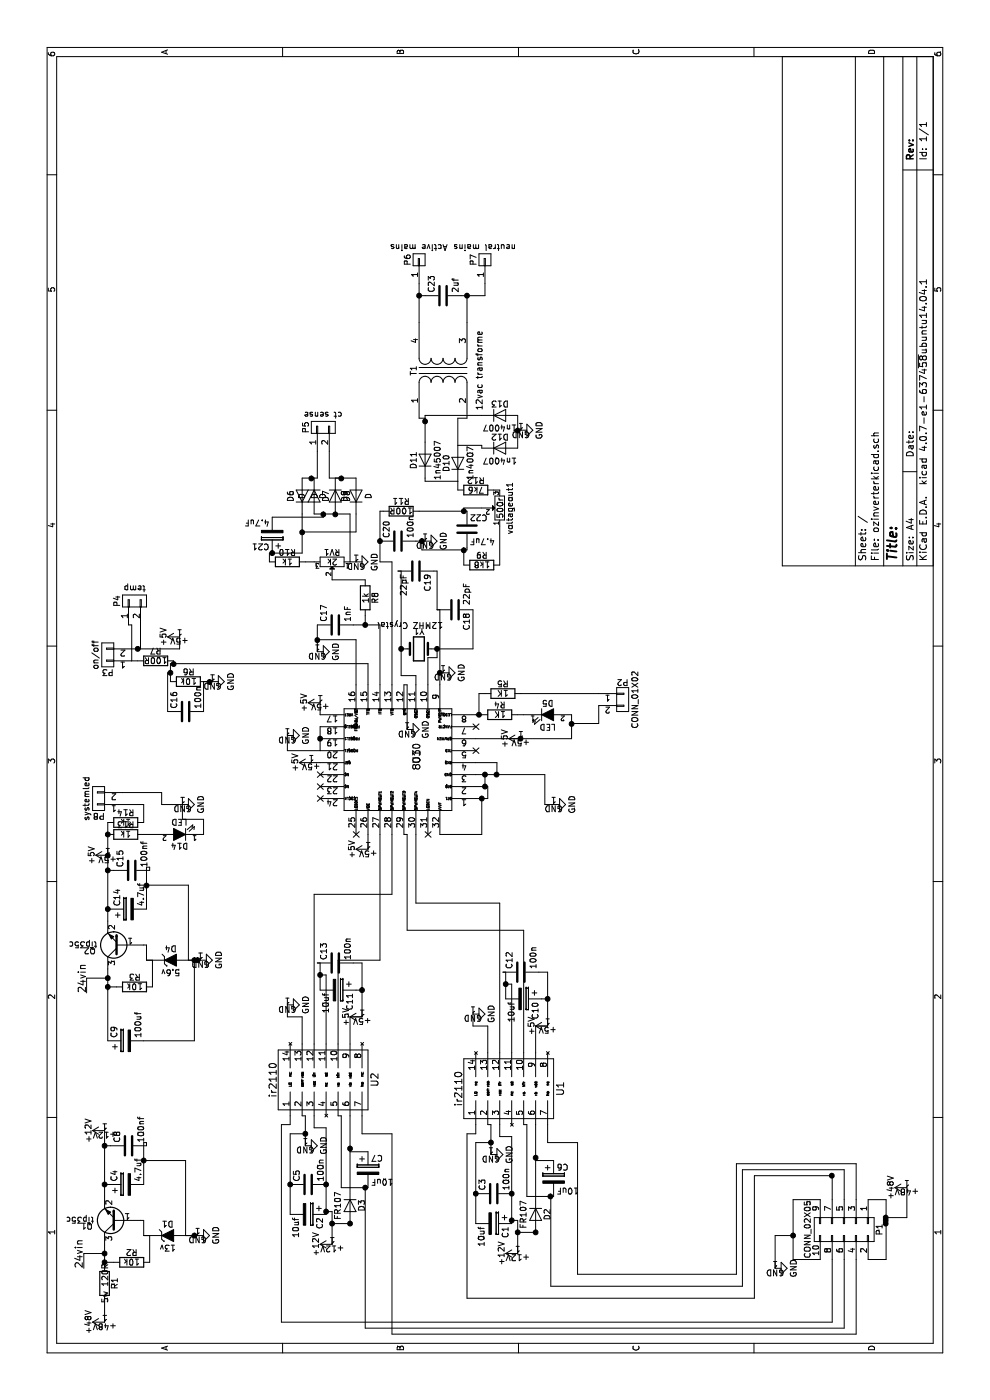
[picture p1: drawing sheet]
EESchema Schematic File Version 2
LIBS:ozinverterkicad-rescue
LIBS:power
LIBS:device
LIBS:transistors
LIBS:conn
LIBS:linear
LIBS:regul
LIBS:74xx
LIBS:cmos4000
LIBS:adc-dac
LIBS:memory
LIBS:xilinx
LIBS:microcontrollers
LIBS:dsp
LIBS:microchip
LIBS:analog_switches
LIBS:motorola
LIBS:texas
LIBS:intel
LIBS:audio
LIBS:interface
LIBS:digital-audio
LIBS:philips
LIBS:display
LIBS:cypress
LIBS:siliconi
LIBS:opto
LIBS:atmel
LIBS:contrib
LIBS:valves
LIBS:ozinverterlib
LIBS:ozinverterkicad-cache
EELAYER 25 0
EELAYER END
$Descr A4 11693 8268
encoding utf-8
Sheet 1 1
Title ""
Date ""
Rev ""
Comp ""
Comment1 ""
Comment2 ""
Comment3 ""
Comment4 ""
$EndDescr
$Comp
L GND #PWR01
U 1 1
P 4975 4625
F 0 "#PWR01" H 4975 4375 50  0001 C CNN
F 1 "GND" H 4975 4475 50  0000 C CNN
F 2 "" H 4975 4625 50  0000 C CNN
F 3 "" H 4975 4625 50  0000 C CNN
	1    4975 4625
	1    0    0    -1  
$EndComp
$Comp
L 8010 U3
U 1 1
P 5325 3375
F 0 "U3" H 5375 3275 60  0000 C CNN
F 1 "8010" H 5375 3275 60  0000 C CNN
F 2 "Housings_DIP:DIP-32_W15.24mm" H 5375 3275 60  0001 C CNN
F 3 "" H 5375 3275 60  0001 C CNN
	1    5325 3375
	1    0    0    -1  
$EndComp
$Comp
L +5V #PWR02
U 1 1
P 5525 4350
F 0 "#PWR02" H 5525 4200 50  0001 C CNN
F 1 "+5V" H 5525 4490 50  0000 C CNN
F 2 "" H 5525 4350 50  0000 C CNN
F 3 "" H 5525 4350 50  0000 C CNN
	1    5525 4350
	1    0    0    -1  
$EndComp
$Comp
L R R4
U 1 1
P 5725 4175
F 0 "R4" V 5805 4175 50  0000 C CNN
F 1 "1K" V 5725 4175 50  0000 C CNN
F 2 "Resistors_ThroughHole:Resistor_Horizontal_RM7mm" V 5655 4175 50  0001 C CNN
F 3 "" H 5725 4175 50  0000 C CNN
	1    5725 4175
	1    0    0    -1  
$EndComp
$Comp
L LED-RESCUE-ozinverterkicad D5
U 1 1
P 5725 4575
F 0 "D5" H 5725 4675 50  0000 C CNN
F 1 "LED" H 5725 4475 50  0000 C CNN
F 2 "LEDs:LED-5MM" H 5725 4575 50  0001 C CNN
F 3 "" H 5725 4575 50  0000 C CNN
	1    5725 4575
	0    1    1    0   
$EndComp
$Comp
L CONN_01X02 P2
U 1 1
P 5850 5200
F 0 "P2" H 5850 5350 50  0000 C CNN
F 1 "CONN_01X02" V 5950 5200 50  0000 C CNN
F 2 "Connectors_Molex:Molex_KK-6410-02_02x2.54mm_Straight" H 5850 5200 50  0001 C CNN
F 3 "" H 5850 5200 50  0000 C CNN
	1    5850 5200
	0    1    1    0   
$EndComp
$Comp
L R R5
U 1 1
P 5900 4200
F 0 "R5" V 5980 4200 50  0000 C CNN
F 1 "1K" V 5900 4200 50  0000 C CNN
F 2 "Resistors_ThroughHole:Resistor_Horizontal_RM7mm" V 5830 4200 50  0001 C CNN
F 3 "" H 5900 4200 50  0000 C CNN
	1    5900 4200
	1    0    0    -1  
$EndComp
$Comp
L GND #PWR03
U 1 1
P 6075 3700
F 0 "#PWR03" H 6075 3450 50  0001 C CNN
F 1 "GND" H 6075 3550 50  0000 C CNN
F 2 "" H 6075 3700 50  0000 C CNN
F 3 "" H 6075 3700 50  0000 C CNN
	1    6075 3700
	1    0    0    -1  
$EndComp
NoConn ~ 5425 3975
NoConn ~ 5625 3975
$Comp
L Crystal Y1
U 1 1
P 6275 3500
F 0 "Y1" H 6275 3650 50  0000 C CNN
F 1 "12MHZ Crystal" H 6200 3700 50  0000 C CNN
F 2 "Crystals:Crystal_HC49-U_Vertical" H 6275 3500 50  0001 C CNN
F 3 "" H 6275 3500 50  0000 C CNN
	1    6275 3500
	0    1    1    0   
$EndComp
$Comp
L C C18
U 1 1
P 6600 3800
F 0 "C18" H 6625 3900 50  0000 L CNN
F 1 "22pF" H 6375 3900 50  0000 L CNN
F 2 "Capacitors_ThroughHole:C_Disc_D3_P2.5" H 6638 3650 50  0001 C CNN
F 3 "" H 6600 3800 50  0000 C CNN
	1    6600 3800
	-1   0    0    1   
$EndComp
$Comp
L C C19
U 1 1
P 6925 3475
F 0 "C19" H 6950 3575 50  0000 L CNN
F 1 "22pF" H 6950 3375 50  0000 L CNN
F 2 "Capacitors_ThroughHole:C_Disc_D3_P2.5" H 6963 3325 50  0001 C CNN
F 3 "" H 6925 3475 50  0000 C CNN
	1    6925 3475
	-1   0    0    1   
$EndComp
$Comp
L GND #PWR04
U 1 1
P 5600 3400
F 0 "#PWR04" H 5600 3150 50  0001 C CNN
F 1 "GND" H 5600 3250 50  0000 C CNN
F 2 "" H 5600 3400 50  0000 C CNN
F 3 "" H 5600 3400 50  0000 C CNN
	1    5600 3400
	1    0    0    -1  
$EndComp
$Comp
L C C20
U 1 1
P 7175 3325
F 0 "C20" H 7200 3425 50  0000 L CNN
F 1 "100n" H 7200 3225 50  0000 L CNN
F 2 "Capacitors_ThroughHole:C_Rect_L7_W2.5_P5" H 7213 3175 50  0001 C CNN
F 3 "" H 7175 3325 50  0000 C CNN
	1    7175 3325
	1    0    0    -1  
$EndComp
$Comp
L GND #PWR05
U 1 1
P 7175 3550
F 0 "#PWR05" H 7175 3300 50  0001 C CNN
F 1 "GND" H 7175 3400 50  0000 C CNN
F 2 "" H 7175 3550 50  0000 C CNN
F 3 "" H 7175 3550 50  0000 C CNN
	1    7175 3550
	1    0    0    -1  
$EndComp
$Comp
L R R11
U 1 1
P 7425 3350
F 0 "R11" V 7505 3350 50  0000 C CNN
F 1 "100R" V 7425 3350 50  0000 C CNN
F 2 "Resistors_ThroughHole:Resistor_Horizontal_RM7mm" V 7355 3350 50  0001 C CNN
F 3 "" H 7425 3350 50  0000 C CNN
	1    7425 3350
	1    0    0    -1  
$EndComp
$Comp
L C C22
U 1 1
P 7275 3900
F 0 "C22" H 7300 4000 50  0000 L CNN
F 1 "4.7uF" H 7300 3800 50  0000 L CNN
F 2 "Capacitors_ThroughHole:C_Radial_D5_L6_P2.5" H 7313 3750 50  0001 C CNN
F 3 "" H 7275 3900 50  0000 C CNN
	1    7275 3900
	0    1    1    0   
$EndComp
$Comp
L POT-RESCUE-ozinverterkicad voltageout1
U 1 1
P 7450 4175
F 0 "voltageout1" H 7450 4095 50  0000 C CNN
F 1 "500r" H 7450 4175 50  0000 C CNN
F 2 "Discret:RV2X4" H 7450 4175 50  0001 C CNN
F 3 "" H 7450 4175 50  0000 C CNN
	1    7450 4175
	1    0    0    -1  
$EndComp
$Comp
L R R9
U 1 1
P 6975 4025
F 0 "R9" V 7055 4025 50  0000 C CNN
F 1 "1k8" V 6975 4025 50  0000 C CNN
F 2 "Resistors_ThroughHole:Resistor_Horizontal_RM7mm" V 6905 4025 50  0001 C CNN
F 3 "" H 6975 4025 50  0000 C CNN
	1    6975 4025
	1    0    0    -1  
$EndComp
$Comp
L R R12
U 1 1
P 7600 3975
F 0 "R12" V 7680 3975 50  0000 C CNN
F 1 "7k6" V 7600 3975 50  0000 C CNN
F 2 "Resistors_ThroughHole:Resistor_Horizontal_RM7mm" V 7530 3975 50  0001 C CNN
F 3 "" H 7600 3975 50  0000 C CNN
	1    7600 3975
	1    0    0    -1  
$EndComp
$Comp
L D D10
U 1 1
P 7825 3825
F 0 "D10" H 7825 3925 50  0000 C CNN
F 1 "1n4007" H 7825 3725 50  0000 C CNN
F 2 "Diodes_ThroughHole:Diode_DO-41_SOD81_Vertical_AnodeUp" H 7825 3825 50  0001 C CNN
F 3 "" H 7825 3825 50  0000 C CNN
	1    7825 3825
	1    0    0    -1  
$EndComp
$Comp
L D D11
U 1 1
P 7850 3550
F 0 "D11" H 7850 3650 50  0000 C CNN
F 1 "1n45007" H 7850 3450 50  0000 C CNN
F 2 "Diodes_ThroughHole:Diode_DO-41_SOD81_Vertical_AnodeUp" H 7850 3550 50  0001 C CNN
F 3 "" H 7850 3550 50  0000 C CNN
	1    7850 3550
	1    0    0    -1  
$EndComp
$Comp
L TRANSFO T1
U 1 1
P 8600 3700
F 0 "T1" H 8600 3950 50  0000 C CNN
F 1 "12vac transforme" H 8600 3400 50  0000 C CNN
F 2 "ozinverterkicad:3wtransformer" H 8600 3700 50  0001 C CNN
F 3 "" H 8600 3700 50  0000 C CNN
	1    8600 3700
	1    0    0    -1  
$EndComp
$Comp
L D D12
U 1 1
P 7950 4175
F 0 "D12" H 7950 4275 50  0000 C CNN
F 1 "1n4007" H 7950 4075 50  0000 C CNN
F 2 "Diodes_ThroughHole:Diode_DO-41_SOD81_Vertical_AnodeUp" H 7950 4175 50  0001 C CNN
F 3 "" H 7950 4175 50  0000 C CNN
	1    7950 4175
	0    1    1    0   
$EndComp
$Comp
L D D13
U 1 1
P 8225 4175
F 0 "D13" H 8225 4275 50  0000 C CNN
F 1 "1n4007" H 8225 4075 50  0000 C CNN
F 2 "Diodes_ThroughHole:Diode_DO-41_SOD81_Vertical_AnodeUp" H 8225 4175 50  0001 C CNN
F 3 "" H 8225 4175 50  0000 C CNN
	1    8225 4175
	0    1    1    0   
$EndComp
$Comp
L GND #PWR06
U 1 1
P 8100 4350
F 0 "#PWR06" H 8100 4100 50  0001 C CNN
F 1 "GND" H 8100 4200 50  0000 C CNN
F 2 "" H 8100 4350 50  0000 C CNN
F 3 "" H 8100 4350 50  0000 C CNN
	1    8100 4350
	1    0    0    -1  
$EndComp
$Comp
L C C23
U 1 1
P 9225 3700
F 0 "C23" H 9250 3800 50  0000 L CNN
F 1 "2uf" H 9250 3600 50  0000 L CNN
F 2 "Capacitors_ThroughHole:C_Rect_L27_W11_P22" H 9263 3550 50  0001 C CNN
F 3 "" H 9225 3700 50  0000 C CNN
	1    9225 3700
	1    0    0    -1  
$EndComp
$Comp
L CONN_01X01 P6
U 1 1
P 9525 3500
F 0 "P6" H 9525 3600 50  0000 C CNN
F 1 "Active mains" V 9625 3500 50  0000 C CNN
F 2 "Connect:1pin" H 9525 3500 50  0001 C CNN
F 3 "" H 9525 3500 50  0000 C CNN
	1    9525 3500
	1    0    0    -1  
$EndComp
$Comp
L CONN_01X01 P7
U 1 1
P 9525 4050
F 0 "P7" H 9525 4150 50  0000 C CNN
F 1 "neutral mains" V 9625 4050 50  0000 C CNN
F 2 "Connect:1pin" H 9525 4050 50  0001 C CNN
F 3 "" H 9525 4050 50  0000 C CNN
	1    9525 4050
	1    0    0    -1  
$EndComp
$Comp
L C C17
U 1 1
P 6475 2800
F 0 "C17" H 6500 2900 50  0000 L CNN
F 1 "1nF" H 6500 2700 50  0000 L CNN
F 2 "Capacitors_ThroughHole:C_Rect_L7_W2.5_P5" H 6513 2650 50  0001 C CNN
F 3 "" H 6475 2800 50  0000 C CNN
	1    6475 2800
	1    0    0    -1  
$EndComp
$Comp
L GND #PWR07
U 1 1
P 6250 2650
F 0 "#PWR07" H 6250 2400 50  0001 C CNN
F 1 "GND" H 6250 2500 50  0000 C CNN
F 2 "" H 6250 2650 50  0000 C CNN
F 3 "" H 6250 2650 50  0000 C CNN
	1    6250 2650
	1    0    0    -1  
$EndComp
$Comp
L R R8
U 1 1
P 6700 3050
F 0 "R8" V 6780 3050 50  0000 C CNN
F 1 "1k" V 6700 3050 50  0000 C CNN
F 2 "Resistors_ThroughHole:Resistor_Horizontal_RM7mm" V 6630 3050 50  0001 C CNN
F 3 "" H 6700 3050 50  0000 C CNN
	1    6700 3050
	0    1    1    0   
$EndComp
$Comp
L POT-RESCUE-ozinverterkicad RV1
U 1 1
P 7000 2775
F 0 "RV1" H 7000 2695 50  0000 C CNN
F 1 "2k" H 7000 2775 50  0000 C CNN
F 2 "Discret:RV2X4" H 7000 2775 50  0001 C CNN
F 3 "" H 7000 2775 50  0000 C CNN
	1    7000 2775
	0    -1   -1   0   
$EndComp
$Comp
L D D6
U 1 1
P 7550 2525
F 0 "D6" H 7550 2625 50  0000 C CNN
F 1 "D" H 7550 2425 50  0000 C CNN
F 2 "Diodes_ThroughHole:Diode_DO-41_SOD81_Vertical_AnodeUp" H 7550 2525 50  0001 C CNN
F 3 "" H 7550 2525 50  0000 C CNN
	1    7550 2525
	1    0    0    -1  
$EndComp
$Comp
L D D7
U 1 1
P 7550 2625
F 0 "D7" H 7550 2725 50  0000 C CNN
F 1 "D" H 7550 2525 50  0000 C CNN
F 2 "Diodes_ThroughHole:Diode_DO-41_SOD81_Vertical_AnodeUp" H 7550 2625 50  0001 C CNN
F 3 "" H 7550 2625 50  0000 C CNN
	1    7550 2625
	-1   0    0    1   
$EndComp
$Comp
L D D8
U 1 1
P 7550 2800
F 0 "D8" H 7550 2900 50  0000 C CNN
F 1 "D" H 7550 2700 50  0000 C CNN
F 2 "Diodes_ThroughHole:Diode_DO-41_SOD81_Vertical_AnodeUp" H 7550 2800 50  0001 C CNN
F 3 "" H 7550 2800 50  0000 C CNN
	1    7550 2800
	-1   0    0    1   
$EndComp
$Comp
L D D9
U 1 1
P 7550 2975
F 0 "D9" H 7550 3075 50  0000 C CNN
F 1 "D" H 7550 2875 50  0000 C CNN
F 2 "Diodes_ThroughHole:Diode_DO-41_SOD81_Vertical_AnodeUp" H 7550 2975 50  0001 C CNN
F 3 "" H 7550 2975 50  0000 C CNN
	1    7550 2975
	1    0    0    -1  
$EndComp
$Comp
L GND #PWR08
U 1 1
P 7000 2975
F 0 "#PWR08" H 7000 2725 50  0001 C CNN
F 1 "GND" H 7000 2825 50  0000 C CNN
F 2 "" H 7000 2975 50  0000 C CNN
F 3 "" H 7000 2975 50  0000 C CNN
	1    7000 2975
	1    0    0    -1  
$EndComp
$Comp
L CP C21
U 1 1
P 7225 2275
F 0 "C21" H 7250 2375 50  0000 L CNN
F 1 "4.7uF" H 7250 2175 50  0000 L CNN
F 2 "Capacitors_ThroughHole:C_Radial_D5_L6_P2.5" H 7263 2125 50  0001 C CNN
F 3 "" H 7225 2275 50  0000 C CNN
	1    7225 2275
	0    -1   -1   0   
$EndComp
$Comp
L R R10
U 1 1
P 7000 2400
F 0 "R10" V 7080 2400 50  0000 C CNN
F 1 "1k" V 7000 2400 50  0000 C CNN
F 2 "Resistors_ThroughHole:Resistor_Horizontal_RM7mm" V 6930 2400 50  0001 C CNN
F 3 "" H 7000 2400 50  0000 C CNN
	1    7000 2400
	1    0    0    -1  
$EndComp
$Comp
L CONN_01X02 P5
U 1 1
P 8125 2700
F 0 "P5" H 8125 2850 50  0000 C CNN
F 1 "ct sense" V 8225 2700 50  0000 C CNN
F 2 "Connectors_Molex:Molex_KK-6410-02_02x2.54mm_Straight" H 8125 2700 50  0001 C CNN
F 3 "" H 8125 2700 50  0000 C CNN
	1    8125 2700
	1    0    0    -1  
$EndComp
$Comp
L R R6
U 1 1
P 6000 1575
F 0 "R6" V 6080 1575 50  0000 C CNN
F 1 "10k" V 6000 1575 50  0000 C CNN
F 2 "Resistors_ThroughHole:Resistor_Horizontal_RM7mm" V 5930 1575 50  0001 C CNN
F 3 "" H 6000 1575 50  0000 C CNN
	1    6000 1575
	1    0    0    -1  
$EndComp
$Comp
L C C16
U 1 1
P 5750 1550
F 0 "C16" H 5775 1650 50  0000 L CNN
F 1 "100n" H 5775 1450 50  0000 L CNN
F 2 "Capacitors_ThroughHole:C_Rect_L7_W2.5_P5" H 5788 1400 50  0001 C CNN
F 3 "" H 5750 1550 50  0000 C CNN
	1    5750 1550
	1    0    0    -1  
$EndComp
$Comp
L GND #PWR09
U 1 1
P 6000 1775
F 0 "#PWR09" H 6000 1525 50  0001 C CNN
F 1 "GND" H 6000 1625 50  0000 C CNN
F 2 "" H 6000 1775 50  0000 C CNN
F 3 "" H 6000 1775 50  0000 C CNN
	1    6000 1775
	1    0    0    -1  
$EndComp
$Comp
L CONN_01X02 P3
U 1 1
P 6225 900
F 0 "P3" H 6225 1050 50  0000 C CNN
F 1 "on/off" V 6325 900 50  0000 C CNN
F 2 "Connectors_Molex:Molex_KK-6410-02_02x2.54mm_Straight" H 6225 900 50  0001 C CNN
F 3 "" H 6225 900 50  0000 C CNN
	1    6225 900 
	0    -1   -1   0   
$EndComp
$Comp
L +5V #PWR010
U 1 1
P 6375 1500
F 0 "#PWR010" H 6375 1350 50  0001 C CNN
F 1 "+5V" H 6375 1640 50  0000 C CNN
F 2 "" H 6375 1500 50  0000 C CNN
F 3 "" H 6375 1500 50  0000 C CNN
	1    6375 1500
	1    0    0    -1  
$EndComp
$Comp
L R R7
U 1 1
P 6175 1300
F 0 "R7" V 6255 1300 50  0000 C CNN
F 1 "100R" V 6175 1300 50  0000 C CNN
F 2 "Resistors_ThroughHole:Resistor_Horizontal_RM7mm" V 6105 1300 50  0001 C CNN
F 3 "" H 6175 1300 50  0000 C CNN
	1    6175 1300
	1    0    0    -1  
$EndComp
$Comp
L CONN_01X02 P4
U 1 1
P 6675 1125
F 0 "P4" H 6675 1275 50  0000 C CNN
F 1 "temp" V 6775 1125 50  0000 C CNN
F 2 "Connectors_Molex:Molex_KK-6410-02_02x2.54mm_Straight" H 6675 1125 50  0001 C CNN
F 3 "" H 6675 1125 50  0000 C CNN
	1    6675 1125
	1    0    0    -1  
$EndComp
$Comp
L +5V #PWR011
U 1 1
P 5825 2675
F 0 "#PWR011" H 5825 2525 50  0001 C CNN
F 1 "+5V" H 5825 2815 50  0000 C CNN
F 2 "" H 5825 2675 50  0000 C CNN
F 3 "" H 5825 2675 50  0000 C CNN
	1    5825 2675
	1    0    0    -1  
$EndComp
$Comp
L GND #PWR012
U 1 1
P 5550 2400
F 0 "#PWR012" H 5550 2150 50  0001 C CNN
F 1 "GND" H 5550 2250 50  0000 C CNN
F 2 "" H 5550 2400 50  0000 C CNN
F 3 "" H 5550 2400 50  0000 C CNN
	1    5550 2400
	1    0    0    -1  
$EndComp
$Comp
L +5V #PWR013
U 1 1
P 5325 2600
F 0 "#PWR013" H 5325 2450 50  0001 C CNN
F 1 "+5V" H 5325 2740 50  0000 C CNN
F 2 "" H 5325 2600 50  0000 C CNN
F 3 "" H 5325 2600 50  0000 C CNN
	1    5325 2600
	1    0    0    -1  
$EndComp
NoConn ~ 5225 2675
NoConn ~ 5125 2675
NoConn ~ 5025 2675
NoConn ~ 4725 2975
$Comp
L +5V #PWR014
U 1 1
P 4600 3075
F 0 "#PWR014" H 4600 2925 50  0001 C CNN
F 1 "+5V" H 4600 3215 50  0000 C CNN
F 2 "" H 4600 3075 50  0000 C CNN
F 3 "" H 4600 3075 50  0000 C CNN
	1    4600 3075
	1    0    0    -1  
$EndComp
NoConn ~ 4725 3575
$Comp
L ir2110 U2
U 1 1
P 2775 2825
F 0 "U2" H 2675 2525 60  0000 C CNN
F 1 "ir2110" H 2675 3375 60  0000 C CNN
F 2 "Housings_DIP:DIP-14_W7.62mm" H 2775 2825 60  0001 C CNN
F 3 "" H 2775 2825 60  0001 C CNN
	1    2775 2825
	1    0    0    -1  
$EndComp
$Comp
L +5V #PWR015
U 1 1
P 3200 3025
F 0 "#PWR015" H 3200 2875 50  0001 C CNN
F 1 "+5V" H 3200 3165 50  0000 C CNN
F 2 "" H 3200 3025 50  0000 C CNN
F 3 "" H 3200 3025 50  0000 C CNN
	1    3200 3025
	1    0    0    -1  
$EndComp
$Comp
L CP C11
U 1 1
P 3425 2825
F 0 "C11" H 3450 2925 50  0000 L CNN
F 1 "10uf" H 3450 2725 50  0000 L CNN
F 2 "Capacitors_ThroughHole:C_Radial_D5_L11_P2.5" H 3463 2675 50  0001 C CNN
F 3 "" H 3425 2825 50  0000 C CNN
	1    3425 2825
	-1   0    0    1   
$EndComp
$Comp
L C C13
U 1 1
P 3650 2800
F 0 "C13" H 3675 2900 50  0000 L CNN
F 1 "100n" H 3675 2700 50  0000 L CNN
F 2 "Capacitors_ThroughHole:C_Rect_L7_W2.5_P5" H 3688 2650 50  0001 C CNN
F 3 "" H 3650 2800 50  0000 C CNN
	1    3650 2800
	1    0    0    -1  
$EndComp
$Comp
L GND #PWR016
U 1 1
P 3300 2400
F 0 "#PWR016" H 3300 2150 50  0001 C CNN
F 1 "GND" H 3300 2250 50  0000 C CNN
F 2 "" H 3300 2400 50  0000 C CNN
F 3 "" H 3300 2400 50  0000 C CNN
	1    3300 2400
	1    0    0    -1  
$EndComp
$Comp
L GND #PWR017
U 1 1
P 2125 2550
F 0 "#PWR017" H 2125 2300 50  0001 C CNN
F 1 "GND" H 2125 2400 50  0000 C CNN
F 2 "" H 2125 2550 50  0000 C CNN
F 3 "" H 2125 2550 50  0000 C CNN
	1    2125 2550
	1    0    0    -1  
$EndComp
$Comp
L C C5
U 1 1
P 1800 2575
F 0 "C5" H 1825 2675 50  0000 L CNN
F 1 "100n" H 1825 2475 50  0000 L CNN
F 2 "Capacitors_ThroughHole:C_Rect_L7_W2.5_P5" H 1838 2425 50  0001 C CNN
F 3 "" H 1800 2575 50  0000 C CNN
	1    1800 2575
	1    0    0    -1  
$EndComp
$Comp
L CP C2
U 1 1
P 1550 2575
F 0 "C2" H 1575 2675 50  0000 L CNN
F 1 "10uf" H 1575 2475 50  0000 L CNN
F 2 "Capacitors_ThroughHole:C_Radial_D5_L6_P2.5" H 1588 2425 50  0001 C CNN
F 3 "" H 1550 2575 50  0000 C CNN
	1    1550 2575
	-1   0    0    1   
$EndComp
$Comp
L +12V #PWR018
U 1 1
P 1300 2775
F 0 "#PWR018" H 1300 2625 50  0001 C CNN
F 1 "+12V" H 1300 2915 50  0000 C CNN
F 2 "" H 1300 2775 50  0000 C CNN
F 3 "" H 1300 2775 50  0000 C CNN
	1    1300 2775
	1    0    0    -1  
$EndComp
$Comp
L D D3
U 1 1
P 1625 2925
F 0 "D3" H 1625 3025 50  0000 C CNN
F 1 "FR107" H 1625 2825 50  0000 C CNN
F 2 "Diodes_ThroughHole:Diode_DO-41_SOD81_Vertical_AnodeUp" H 1625 2925 50  0001 C CNN
F 3 "" H 1625 2925 50  0000 C CNN
	1    1625 2925
	-1   0    0    1   
$EndComp
$Comp
L CP C7
U 1 1
P 1925 3075
F 0 "C7" H 1950 3175 50  0000 L CNN
F 1 "10uF" H 1950 2975 50  0000 L CNN
F 2 "Capacitors_ThroughHole:C_Radial_D5_L6_P2.5" H 1963 2925 50  0001 C CNN
F 3 "" H 1925 3075 50  0000 C CNN
	1    1925 3075
	0    1    1    0   
$EndComp
$Comp
L CONN_02X05 P1
U 1 1
P 1425 7050
F 0 "P1" H 1425 7350 50  0000 C CNN
F 1 "CONN_02X05" H 1425 6750 50  0000 C CNN
F 2 "Connect:IDC_Header_Straight_10pins" H 1425 5850 50  0001 C CNN
F 3 "" H 1425 5850 50  0000 C CNN
	1    1425 7050
	-1   0    0    1   
$EndComp
$Comp
L GND #PWR019
U 1 1
P 1100 6475
F 0 "#PWR019" H 1100 6225 50  0001 C CNN
F 1 "GND" H 1100 6325 50  0000 C CNN
F 2 "" H 1100 6475 50  0000 C CNN
F 3 "" H 1100 6475 50  0000 C CNN
	1    1100 6475
	1    0    0    -1  
$EndComp
$Comp
L +48V #PWR020
U 1 1
P 1775 7575
F 0 "#PWR020" H 1775 7425 50  0001 C CNN
F 1 "+48V" H 1775 7715 50  0000 C CNN
F 2 "" H 1775 7575 50  0000 C CNN
F 3 "" H 1775 7575 50  0000 C CNN
	1    1775 7575
	1    0    0    -1  
$EndComp
$Comp
L ir2110 U1
U 1 1
P 2700 4375
F 0 "U1" H 2600 4075 60  0000 C CNN
F 1 "ir2110" H 2600 4925 60  0000 C CNN
F 2 "Housings_DIP:DIP-14_W7.62mm" H 2700 4375 60  0001 C CNN
F 3 "" H 2700 4375 60  0001 C CNN
	1    2700 4375
	1    0    0    -1  
$EndComp
$Comp
L +5V #PWR021
U 1 1
P 3125 4575
F 0 "#PWR021" H 3125 4425 50  0001 C CNN
F 1 "+5V" H 3125 4715 50  0000 C CNN
F 2 "" H 3125 4575 50  0000 C CNN
F 3 "" H 3125 4575 50  0000 C CNN
	1    3125 4575
	1    0    0    -1  
$EndComp
$Comp
L CP C10
U 1 1
P 3350 4375
F 0 "C10" H 3375 4475 50  0000 L CNN
F 1 "10uf" H 3375 4275 50  0000 L CNN
F 2 "Capacitors_ThroughHole:C_Radial_D5_L11_P2.5" H 3388 4225 50  0001 C CNN
F 3 "" H 3350 4375 50  0000 C CNN
	1    3350 4375
	-1   0    0    1   
$EndComp
$Comp
L C C12
U 1 1
P 3575 4350
F 0 "C12" H 3600 4450 50  0000 L CNN
F 1 "100n" H 3600 4250 50  0000 L CNN
F 2 "Capacitors_ThroughHole:C_Rect_L7_W2.5_P5" H 3613 4200 50  0001 C CNN
F 3 "" H 3575 4350 50  0000 C CNN
	1    3575 4350
	1    0    0    -1  
$EndComp
$Comp
L GND #PWR022
U 1 1
P 3225 3950
F 0 "#PWR022" H 3225 3700 50  0001 C CNN
F 1 "GND" H 3225 3800 50  0000 C CNN
F 2 "" H 3225 3950 50  0000 C CNN
F 3 "" H 3225 3950 50  0000 C CNN
	1    3225 3950
	1    0    0    -1  
$EndComp
$Comp
L GND #PWR023
U 1 1
P 2050 4100
F 0 "#PWR023" H 2050 3850 50  0001 C CNN
F 1 "GND" H 2050 3950 50  0000 C CNN
F 2 "" H 2050 4100 50  0000 C CNN
F 3 "" H 2050 4100 50  0000 C CNN
	1    2050 4100
	1    0    0    -1  
$EndComp
$Comp
L C C3
U 1 1
P 1725 4125
F 0 "C3" H 1750 4225 50  0000 L CNN
F 1 "100n" H 1750 4025 50  0000 L CNN
F 2 "Capacitors_ThroughHole:C_Rect_L7_W2.5_P5" H 1763 3975 50  0001 C CNN
F 3 "" H 1725 4125 50  0000 C CNN
	1    1725 4125
	1    0    0    -1  
$EndComp
$Comp
L CP C1
U 1 1
P 1475 4125
F 0 "C1" H 1500 4225 50  0000 L CNN
F 1 "10uf" H 1500 4025 50  0000 L CNN
F 2 "Capacitors_ThroughHole:C_Radial_D5_L6_P2.5" H 1513 3975 50  0001 C CNN
F 3 "" H 1475 4125 50  0000 C CNN
	1    1475 4125
	-1   0    0    1   
$EndComp
$Comp
L +12V #PWR024
U 1 1
P 1225 4325
F 0 "#PWR024" H 1225 4175 50  0001 C CNN
F 1 "+12V" H 1225 4465 50  0000 C CNN
F 2 "" H 1225 4325 50  0000 C CNN
F 3 "" H 1225 4325 50  0000 C CNN
	1    1225 4325
	1    0    0    -1  
$EndComp
$Comp
L D D2
U 1 1
P 1550 4475
F 0 "D2" H 1550 4575 50  0000 C CNN
F 1 "FR107" H 1550 4375 50  0000 C CNN
F 2 "Diodes_ThroughHole:Diode_DO-41_SOD81_Vertical_AnodeUp" H 1550 4475 50  0001 C CNN
F 3 "" H 1550 4475 50  0000 C CNN
	1    1550 4475
	-1   0    0    1   
$EndComp
$Comp
L CP C6
U 1 1
P 1850 4625
F 0 "C6" H 1875 4725 50  0000 L CNN
F 1 "10uF" H 1875 4525 50  0000 L CNN
F 2 "Capacitors_ThroughHole:C_Radial_D5_L6_P2.5" H 1888 4475 50  0001 C CNN
F 3 "" H 1850 4625 50  0000 C CNN
	1    1850 4625
	0    1    1    0   
$EndComp
$Comp
L R R1
U 1 1
P 975 875
F 0 "R1" V 1055 875 50  0000 C CNN
F 1 "5w 120R" V 975 875 50  0000 C CNN
F 2 "Resistors_ThroughHole:Resistor_Horizontal_RM30mm" V 905 875 50  0001 C CNN
F 3 "" H 975 875 50  0000 C CNN
	1    975  875 
	0    1    1    0   
$EndComp
$Comp
L +48V #PWR025
U 1 1
P 650 875
F 0 "#PWR025" H 650 725 50  0001 C CNN
F 1 "+48V" H 650 1015 50  0000 C CNN
F 2 "" H 650 875 50  0000 C CNN
F 3 "" H 650 875 50  0000 C CNN
	1    650  875 
	1    0    0    -1  
$EndComp
$Comp
L Q_NPN_BEC Q1
U 1 1
P 1500 975
F 0 "Q1" H 1800 1025 50  0000 R CNN
F 1 "tip35c" H 1925 975 50  0000 R CNN
F 2 "TO_SOT_Packages_THT:TO-247_Vertical_Neutral123" H 1700 1075 50  0001 C CNN
F 3 "" H 1500 975 50  0000 C CNN
	1    1500 975 
	0    -1   -1   0   
$EndComp
$Comp
L ZENER D1
U 1 1
P 1375 1400
F 0 "D1" H 1375 1500 50  0000 C CNN
F 1 "13v" H 1375 1300 50  0000 C CNN
F 2 "Diodes_ThroughHole:Diode_DO-41_SOD81_Vertical_AnodeUp" H 1375 1400 50  0001 C CNN
F 3 "" H 1375 1400 50  0000 C CNN
	1    1375 1400
	0    1    1    0   
$EndComp
$Comp
L GND #PWR026
U 1 1
P 1375 1650
F 0 "#PWR026" H 1375 1400 50  0001 C CNN
F 1 "GND" H 1375 1500 50  0000 C CNN
F 2 "" H 1375 1650 50  0000 C CNN
F 3 "" H 1375 1650 50  0000 C CNN
	1    1375 1650
	1    0    0    -1  
$EndComp
$Comp
L R R2
U 1 1
P 1150 1100
F 0 "R2" V 1230 1100 50  0000 C CNN
F 1 "10k" V 1150 1100 50  0000 C CNN
F 2 "Resistors_ThroughHole:Resistor_Horizontal_RM7mm" V 1080 1100 50  0001 C CNN
F 3 "" H 1150 1100 50  0000 C CNN
	1    1150 1100
	1    0    0    -1  
$EndComp
$Comp
L CP C4
U 1 1
P 1800 1050
F 0 "C4" H 1825 1150 50  0000 L CNN
F 1 "4.7uf" H 1825 950 50  0000 L CNN
F 2 "Capacitors_ThroughHole:C_Radial_D5_L6_P2.5" H 1838 900 50  0001 C CNN
F 3 "" H 1800 1050 50  0000 C CNN
	1    1800 1050
	1    0    0    -1  
$EndComp
$Comp
L C C8
U 1 1
P 2125 1075
F 0 "C8" H 2150 1175 50  0000 L CNN
F 1 "100nf" H 2150 975 50  0000 L CNN
F 2 "Capacitors_ThroughHole:C_Rect_L7_W2.5_P5" H 2163 925 50  0001 C CNN
F 3 "" H 2125 1075 50  0000 C CNN
	1    2125 1075
	1    0    0    -1  
$EndComp
$Comp
L +12V #PWR027
U 1 1
P 2250 875
F 0 "#PWR027" H 2250 725 50  0001 C CNN
F 1 "+12V" H 2250 1015 50  0000 C CNN
F 2 "" H 2250 875 50  0000 C CNN
F 3 "" H 2250 875 50  0000 C CNN
	1    2250 875 
	1    0    0    -1  
$EndComp
Text Label 1100 700  0    60   ~ 0
24vin
Wire Wire Line
	5225 3975 5225 4550
Wire Wire Line
	5225 4550 4975 4550
Wire Wire Line
	4975 4550 4975 4625
Wire Wire Line
	5025 3975 5025 4075
Wire Wire Line
	5125 3975 5125 4075
Wire Wire Line
	5125 4050 5225 4050
Connection ~ 5225 4050
Wire Wire Line
	5225 4150 5325 4150
Wire Wire Line
	5325 4150 5325 3975
Connection ~ 5225 4150
Wire Wire Line
	5125 4075 5025 4075
Connection ~ 5125 4050
Wire Wire Line
	5525 3975 5525 4775
Wire Wire Line
	5725 3975 5725 4025
Wire Wire Line
	5725 4375 5725 4325
Wire Wire Line
	5525 4775 5725 4775
Connection ~ 5525 4350
Wire Wire Line
	5650 4775 5650 5000
Wire Wire Line
	5650 5000 5800 5000
Connection ~ 5650 4775
Wire Wire Line
	5725 4000 5900 4000
Wire Wire Line
	5900 4000 5900 4050
Connection ~ 5725 4000
Wire Wire Line
	5900 5000 5900 4350
Wire Wire Line
	5975 3675 6600 3675
Wire Wire Line
	6075 3675 6075 3700
Wire Wire Line
	5975 3475 6050 3475
Wire Wire Line
	6050 3475 6050 3350
Wire Wire Line
	6050 3350 6925 3350
Wire Wire Line
	6925 3350 6925 3325
Connection ~ 6275 3350
Wire Wire Line
	5975 3575 6200 3575
Wire Wire Line
	6200 3575 6200 3650
Connection ~ 6275 3650
Wire Wire Line
	6200 3650 6275 3650
Wire Wire Line
	6275 3650 6275 3950
Wire Wire Line
	6275 3950 6600 3950
Wire Wire Line
	6600 3675 6600 3650
Connection ~ 6075 3675
Wire Wire Line
	6600 3650 6925 3650
Wire Wire Line
	6925 3650 6925 3625
Wire Wire Line
	5600 3400 5975 3400
Wire Wire Line
	5975 3400 5975 3375
Wire Wire Line
	7175 3475 7175 3550
Wire Wire Line
	5975 3275 7000 3275
Wire Wire Line
	7000 3275 7000 3175
Wire Wire Line
	7000 3175 7425 3175
Wire Wire Line
	7425 3175 7425 3200
Connection ~ 7175 3175
Wire Wire Line
	7425 3500 7425 3900
Wire Wire Line
	7100 3525 7100 3900
Wire Wire Line
	7100 3525 7175 3525
Connection ~ 7175 3525
Wire Wire Line
	7100 3900 7125 3900
Wire Wire Line
	6975 3875 7100 3875
Connection ~ 7100 3875
Wire Wire Line
	6975 4175 7300 4175
Wire Wire Line
	7450 4025 7450 3875
Wire Wire Line
	7450 3875 7425 3875
Connection ~ 7425 3875
Wire Wire Line
	7600 4125 7600 4175
Wire Wire Line
	7600 3825 7675 3825
Wire Wire Line
	7675 3825 7675 3550
Wire Wire Line
	7675 3550 7700 3550
Wire Wire Line
	8000 3550 8200 3550
Wire Wire Line
	8200 3550 8200 3500
Wire Wire Line
	7975 3825 8200 3825
Wire Wire Line
	8200 3825 8200 3900
Wire Wire Line
	7975 4025 7975 3825
Wire Wire Line
	8225 4025 8225 3550
Wire Wire Line
	8225 3550 8175 3550
Connection ~ 8175 3550
Wire Wire Line
	7950 4325 8225 4325
Wire Wire Line
	8100 4350 8100 4325
Connection ~ 8100 4325
Wire Wire Line
	9000 3500 9325 3500
Wire Wire Line
	9225 3500 9225 3550
Wire Wire Line
	9000 3900 9225 3900
Wire Wire Line
	9225 3850 9225 4050
Connection ~ 9225 3500
Wire Wire Line
	9225 4050 9325 4050
Connection ~ 9225 3900
Wire Wire Line
	7950 4025 7975 4025
Wire Wire Line
	6250 2650 6475 2650
Wire Wire Line
	6475 3175 5975 3175
Wire Wire Line
	6475 2950 6475 3175
Wire Wire Line
	6475 3050 6550 3050
Connection ~ 6475 3050
Wire Wire Line
	6850 3050 6850 2775
Wire Wire Line
	7400 2975 7250 2975
Wire Wire Line
	7250 2975 7250 2525
Wire Wire Line
	7075 2525 7400 2525
Wire Wire Line
	7400 2625 7400 2925
Wire Wire Line
	7700 2525 7700 2625
Wire Wire Line
	7700 2800 7700 2975
Wire Wire Line
	7000 2975 7000 2925
Wire Wire Line
	7000 2925 7400 2925
Connection ~ 7400 2800
Wire Wire Line
	7375 2275 7375 2700
Wire Wire Line
	7375 2700 7400 2700
Connection ~ 7400 2700
Wire Wire Line
	7075 2250 7075 2525
Connection ~ 7250 2525
Wire Wire Line
	7000 2550 7000 2625
Wire Wire Line
	7000 2250 7075 2250
Connection ~ 7075 2275
Wire Wire Line
	7700 2600 7700 2650
Wire Wire Line
	7700 2650 7925 2650
Connection ~ 7700 2600
Wire Wire Line
	7700 2850 7700 2750
Wire Wire Line
	7700 2750 7925 2750
Connection ~ 7700 2850
Wire Wire Line
	6000 1725 6000 1775
Wire Wire Line
	6150 3075 5975 3075
Wire Wire Line
	6150 1425 6150 3075
Wire Wire Line
	6000 1425 6150 1425
Connection ~ 6075 1425
Wire Wire Line
	5750 1400 6075 1400
Wire Wire Line
	6075 1400 6075 1425
Wire Wire Line
	5750 1700 6000 1700
Wire Wire Line
	6000 1700 6000 1750
Connection ~ 6000 1750
Wire Wire Line
	6275 1100 6275 1500
Wire Wire Line
	6275 1500 6375 1500
Wire Wire Line
	6175 1450 6150 1450
Connection ~ 6150 1450
Wire Wire Line
	6175 1100 6175 1150
Wire Wire Line
	6175 1100 6475 1100
Wire Wire Line
	6475 1100 6475 1075
Wire Wire Line
	6475 1175 6275 1175
Wire Wire Line
	6275 1175 6275 1150
Connection ~ 6275 1150
Wire Wire Line
	5975 2975 6350 2975
Wire Wire Line
	6350 2975 6350 2650
Connection ~ 6350 2650
Wire Wire Line
	5725 2675 5825 2675
Wire Wire Line
	5425 2675 5625 2675
Connection ~ 5525 2675
Wire Wire Line
	5425 2675 5425 2400
Wire Wire Line
	5425 2400 5550 2400
Wire Wire Line
	5325 2675 5325 2600
Wire Wire Line
	4600 3075 4725 3075
Wire Wire Line
	4725 3675 4725 4025
Wire Wire Line
	4725 4025 5025 4025
Connection ~ 5025 4025
Wire Wire Line
	2975 2825 3675 2825
Wire Wire Line
	3675 2825 3675 3175
Wire Wire Line
	3675 3175 4725 3175
Wire Wire Line
	2975 2625 4225 2625
Wire Wire Line
	4225 2625 4225 3275
Wire Wire Line
	4225 3275 4725 3275
Wire Wire Line
	2975 2925 3200 2925
Wire Wire Line
	3200 2925 3200 3025
Wire Wire Line
	3200 3025 3650 3025
Wire Wire Line
	3425 3025 3425 2975
Wire Wire Line
	3650 3025 3650 2950
Connection ~ 3425 3025
Wire Wire Line
	3425 2675 3650 2675
Wire Wire Line
	3650 2675 3650 2650
Wire Wire Line
	2975 2725 3550 2725
Wire Wire Line
	3550 2725 3550 2675
Connection ~ 3550 2675
Wire Wire Line
	2975 2525 3200 2525
Wire Wire Line
	3200 2525 3200 2400
Wire Wire Line
	3200 2400 3300 2400
Wire Wire Line
	2125 2550 2375 2550
Wire Wire Line
	2375 2550 2375 2525
Wire Wire Line
	1550 2725 2275 2725
Wire Wire Line
	2275 2725 2275 2625
Wire Wire Line
	2275 2625 2375 2625
Connection ~ 1800 2725
Wire Wire Line
	1550 2425 2225 2425
Wire Wire Line
	2225 2425 2225 2550
Connection ~ 2225 2550
Connection ~ 1800 2425
Wire Wire Line
	1300 2775 1575 2775
Wire Wire Line
	1575 2775 1575 2725
Connection ~ 1575 2725
Connection ~ 1475 2775
Wire Wire Line
	1775 2925 2375 2925
Wire Wire Line
	2075 3075 2075 2925
Wire Wire Line
	2075 2925 2100 2925
Connection ~ 2100 2925
Wire Wire Line
	1775 2850 1775 3075
Wire Wire Line
	1775 2850 2375 2850
Wire Wire Line
	2375 2850 2375 2825
Connection ~ 1475 2925
Wire Wire Line
	1475 2775 1475 2925
Wire Wire Line
	1175 7250 1175 7400
Wire Wire Line
	1175 7400 1500 7400
Wire Wire Line
	1675 7250 1675 7400
Wire Wire Line
	1675 7400 1475 7400
Connection ~ 1475 7400
Wire Wire Line
	1175 6850 1175 6625
Wire Wire Line
	1175 6625 1675 6625
Wire Wire Line
	1675 6625 1675 6850
Wire Wire Line
	1375 6475 1375 6625
Connection ~ 1375 6625
Wire Wire Line
	1775 3050 600  3050
Wire Wire Line
	600  3050 600  7050
Wire Wire Line
	600  7050 1175 7050
Connection ~ 1775 3050
Wire Wire Line
	2375 3025 2225 3025
Wire Wire Line
	2225 3025 2225 3275
Wire Wire Line
	2225 3275 550  3275
Wire Wire Line
	550  3275 550  7150
Wire Wire Line
	550  7150 1175 7150
Wire Wire Line
	2375 2425 2300 2425
Wire Wire Line
	2300 2425 2300 2350
Wire Wire Line
	2300 2350 650  2350
Wire Wire Line
	650  2350 650  6950
Wire Wire Line
	650  6950 1175 6950
Wire Wire Line
	2900 4175 4150 4175
Wire Wire Line
	2900 4475 3125 4475
Wire Wire Line
	3125 4475 3125 4575
Wire Wire Line
	3125 4575 3575 4575
Wire Wire Line
	3350 4575 3350 4525
Wire Wire Line
	3575 4575 3575 4500
Connection ~ 3350 4575
Wire Wire Line
	3350 4225 3575 4225
Wire Wire Line
	3575 4225 3575 4200
Wire Wire Line
	2900 4275 3475 4275
Wire Wire Line
	3475 4275 3475 4225
Connection ~ 3475 4225
Wire Wire Line
	2900 4075 3125 4075
Wire Wire Line
	3125 4075 3125 3950
Wire Wire Line
	3125 3950 3225 3950
Wire Wire Line
	2050 4100 2300 4100
Wire Wire Line
	2300 4100 2300 4075
Wire Wire Line
	1475 4275 2200 4275
Wire Wire Line
	2200 4275 2200 4175
Wire Wire Line
	2200 4175 2300 4175
Connection ~ 1725 4275
Wire Wire Line
	1475 3975 2150 3975
Wire Wire Line
	2150 3975 2150 4100
Connection ~ 2150 4100
Connection ~ 1725 3975
Wire Wire Line
	1225 4325 1500 4325
Wire Wire Line
	1500 4325 1500 4275
Connection ~ 1500 4275
Connection ~ 1400 4325
Wire Wire Line
	1700 4475 2300 4475
Wire Wire Line
	2000 4625 2000 4475
Wire Wire Line
	2000 4475 2025 4475
Connection ~ 2025 4475
Wire Wire Line
	1700 4400 1700 4625
Wire Wire Line
	1700 4400 2300 4400
Wire Wire Line
	2300 4400 2300 4375
Connection ~ 1400 4475
Wire Wire Line
	1400 4325 1400 4475
Connection ~ 1700 4600
Wire Wire Line
	2300 4575 2150 4575
Wire Wire Line
	2150 4575 2150 4825
Wire Wire Line
	2300 3975 2225 3975
Wire Wire Line
	2225 3975 2225 3900
Wire Wire Line
	2225 3900 850  3900
Wire Wire Line
	850  3900 850  6300
Wire Wire Line
	850  6300 1875 6300
Wire Wire Line
	1875 6300 1875 6950
Wire Wire Line
	1700 4600 950  4600
Wire Wire Line
	950  4600 950  6200
Wire Wire Line
	950  6200 1925 6200
Wire Wire Line
	1925 6200 1925 7050
Wire Wire Line
	1925 7050 1675 7050
Wire Wire Line
	2150 4825 1050 4825
Wire Wire Line
	1050 4825 1050 6150
Wire Wire Line
	1050 6150 1975 6150
Wire Wire Line
	1975 6150 1975 7150
Wire Wire Line
	4150 4175 4150 3475
Wire Wire Line
	4150 3475 4725 3475
Wire Wire Line
	2900 4375 3925 4375
Wire Wire Line
	3925 4375 3925 3400
Wire Wire Line
	3925 3400 4725 3400
Wire Wire Line
	4725 3400 4725 3375
Wire Wire Line
	650  875  825  875 
Wire Wire Line
	1125 875  1300 875 
Wire Wire Line
	1375 1200 1500 1200
Wire Wire Line
	1500 1200 1500 1175
Wire Wire Line
	1375 1600 1375 1650
Wire Wire Line
	1150 950  1150 875 
Connection ~ 1150 875 
Wire Wire Line
	1150 1250 1375 1250
Wire Wire Line
	1375 1250 1375 1200
Wire Wire Line
	1700 875  2250 875 
Wire Wire Line
	1800 875  1800 900 
Wire Wire Line
	2125 875  2125 925 
Connection ~ 1800 875 
Wire Wire Line
	1800 1200 2150 1200
Wire Wire Line
	2150 1200 2150 1225
Wire Wire Line
	2150 1225 2125 1225
Wire Wire Line
	1375 1625 1375 1550
Wire Wire Line
	1375 1550 2000 1550
Wire Wire Line
	2000 1550 2000 1200
Connection ~ 2000 1200
Connection ~ 1375 1625
Connection ~ 2125 875 
Wire Wire Line
	1100 700  1225 700 
Wire Wire Line
	1225 700  1225 875 
Connection ~ 1225 875 
$Comp
L Q_NPN_BEC Q2
U 1 1
P 3800 1000
F 0 "Q2" H 4100 1050 50  0000 R CNN
F 1 "tip35c" H 4225 1000 50  0000 R CNN
F 2 "TO_SOT_Packages_THT:TO-247_Vertical_Neutral123" H 4000 1100 50  0001 C CNN
F 3 "" H 3800 1000 50  0000 C CNN
	1    3800 1000
	0    -1   -1   0   
$EndComp
$Comp
L ZENER D4
U 1 1
P 3675 1425
F 0 "D4" H 3675 1525 50  0000 C CNN
F 1 "5.6v" H 3675 1325 50  0000 C CNN
F 2 "Diodes_ThroughHole:Diode_DO-41_SOD81_Vertical_AnodeUp" H 3675 1425 50  0001 C CNN
F 3 "" H 3675 1425 50  0000 C CNN
	1    3675 1425
	0    1    1    0   
$EndComp
$Comp
L GND #PWR028
U 1 1
P 3675 1675
F 0 "#PWR028" H 3675 1425 50  0001 C CNN
F 1 "GND" H 3675 1525 50  0000 C CNN
F 2 "" H 3675 1675 50  0000 C CNN
F 3 "" H 3675 1675 50  0000 C CNN
	1    3675 1675
	1    0    0    -1  
$EndComp
$Comp
L R R3
U 1 1
P 3450 1125
F 0 "R3" V 3530 1125 50  0000 C CNN
F 1 "10k" V 3450 1125 50  0000 C CNN
F 2 "Resistors_ThroughHole:Resistor_Horizontal_RM7mm" V 3380 1125 50  0001 C CNN
F 3 "" H 3450 1125 50  0000 C CNN
	1    3450 1125
	1    0    0    -1  
$EndComp
$Comp
L CP C14
U 1 1
P 4100 1075
F 0 "C14" H 4125 1175 50  0000 L CNN
F 1 "4.7uf" H 4125 975 50  0000 L CNN
F 2 "Capacitors_ThroughHole:C_Radial_D5_L6_P2.5" H 4138 925 50  0001 C CNN
F 3 "" H 4100 1075 50  0000 C CNN
	1    4100 1075
	1    0    0    -1  
$EndComp
$Comp
L C C15
U 1 1
P 4425 1100
F 0 "C15" H 4450 1200 50  0000 L CNN
F 1 "100nf" H 4450 1000 50  0000 L CNN
F 2 "Capacitors_ThroughHole:C_Rect_L7_W2.5_P5" H 4463 950 50  0001 C CNN
F 3 "" H 4425 1100 50  0000 C CNN
	1    4425 1100
	1    0    0    -1  
$EndComp
$Comp
L +5V #PWR029
U 1 1
P 4550 900
F 0 "#PWR029" H 4550 750 50  0001 C CNN
F 1 "+5V" H 4550 1040 50  0000 C CNN
F 2 "" H 4550 900 50  0000 C CNN
F 3 "" H 4550 900 50  0000 C CNN
	1    4550 900 
	1    0    0    -1  
$EndComp
Text Label 3400 725  0    60   ~ 0
24vin
Wire Wire Line
	3425 900  3600 900 
Wire Wire Line
	3675 1225 3800 1225
Wire Wire Line
	3800 1225 3800 1200
Wire Wire Line
	3675 1575 3675 1675
Wire Wire Line
	3450 975  3450 900 
Connection ~ 3450 900 
Wire Wire Line
	3450 1275 3675 1275
Wire Wire Line
	3675 1275 3675 1225
Wire Wire Line
	4000 900  4825 900 
Wire Wire Line
	4100 900  4100 925 
Wire Wire Line
	4425 900  4425 950 
Connection ~ 4100 900 
Wire Wire Line
	4100 1225 4450 1225
Wire Wire Line
	4450 1225 4450 1250
Wire Wire Line
	4450 1250 4425 1250
Wire Wire Line
	3675 1575 4300 1575
Wire Wire Line
	4300 1575 4300 1225
Connection ~ 4300 1225
Connection ~ 3675 1650
Connection ~ 4425 900 
Wire Wire Line
	3400 725  3525 725 
Wire Wire Line
	3525 725  3525 900 
Connection ~ 3525 900 
$Comp
L CP C9
U 1 1
P 3000 1050
F 0 "C9" H 3025 1150 50  0000 L CNN
F 1 "100uf" H 3025 950 50  0000 L CNN
F 2 "Capacitors_ThroughHole:C_Radial_D6.3_L11.2_P2.5" H 3038 900 50  0001 C CNN
F 3 "" H 3000 1050 50  0000 C CNN
	1    3000 1050
	1    0    0    -1  
$EndComp
Wire Wire Line
	3450 900  3000 900 
Wire Wire Line
	3675 1625 3000 1625
Wire Wire Line
	3000 1625 3000 1200
Connection ~ 3675 1625
$Comp
L CONN_01X02 P8
U 1 1
P 5025 825
F 0 "P8" H 5025 975 50  0000 C CNN
F 1 "systemled" V 5125 825 50  0000 C CNN
F 2 "Connectors_Molex:Molex_KK-6410-02_02x2.54mm_Straight" H 5025 825 50  0001 C CNN
F 3 "" H 5025 825 50  0000 C CNN
	1    5025 825 
	0    -1   -1   0   
$EndComp
$Comp
L R R14
U 1 1
P 4825 1050
F 0 "R14" V 4905 1050 50  0000 C CNN
F 1 "1k" V 4825 1050 50  0000 C CNN
F 2 "Resistors_ThroughHole:Resistor_Horizontal_RM7mm" V 4755 1050 50  0001 C CNN
F 3 "" H 4825 1050 50  0000 C CNN
	1    4825 1050
	1    0    0    -1  
$EndComp
$Comp
L R R13
U 1 1
P 4725 1050
F 0 "R13" V 4805 1050 50  0000 C CNN
F 1 "1k" V 4725 1050 50  0000 C CNN
F 2 "Resistors_ThroughHole:Resistor_Horizontal_RM7mm" V 4655 1050 50  0001 C CNN
F 3 "" H 4725 1050 50  0000 C CNN
	1    4725 1050
	1    0    0    -1  
$EndComp
Connection ~ 4550 900 
Connection ~ 4725 900 
Wire Wire Line
	4825 1200 4975 1200
Wire Wire Line
	4975 1200 4975 1025
$Comp
L LED-RESCUE-ozinverterkicad D14
U 1 1
P 4725 1500
F 0 "D14" H 4725 1600 50  0000 C CNN
F 1 "LED" H 4725 1400 50  0000 C CNN
F 2 "LEDs:LED-5MM" H 4725 1500 50  0001 C CNN
F 3 "" H 4725 1500 50  0000 C CNN
	1    4725 1500
	0    -1   -1   0   
$EndComp
Wire Wire Line
	4725 1200 4725 1300
$Comp
L GND #PWR030
U 1 1
P 4975 1525
F 0 "#PWR030" H 4975 1275 50  0001 C CNN
F 1 "GND" H 4975 1375 50  0000 C CNN
F 2 "" H 4975 1525 50  0000 C CNN
F 3 "" H 4975 1525 50  0000 C CNN
	1    4975 1525
	1    0    0    -1  
$EndComp
Wire Wire Line
	4725 1700 4850 1700
Wire Wire Line
	4850 1700 4850 1525
Wire Wire Line
	4850 1525 4975 1525
Wire Wire Line
	4975 1525 4975 1350
Wire Wire Line
	4975 1350 5075 1350
Wire Wire Line
	5075 1350 5075 1025
Wire Wire Line
	1875 6950 1675 6950
Connection ~ 1875 6950
Wire Wire Line
	1975 7150 1675 7150
Wire Wire Line
	1100 6475 1375 6475
Connection ~ 1500 7400
Wire Wire Line
	1525 7400 1525 7575
Wire Wire Line
	1525 7575 1775 7575
Connection ~ 1525 7400
$EndSCHEMATC
